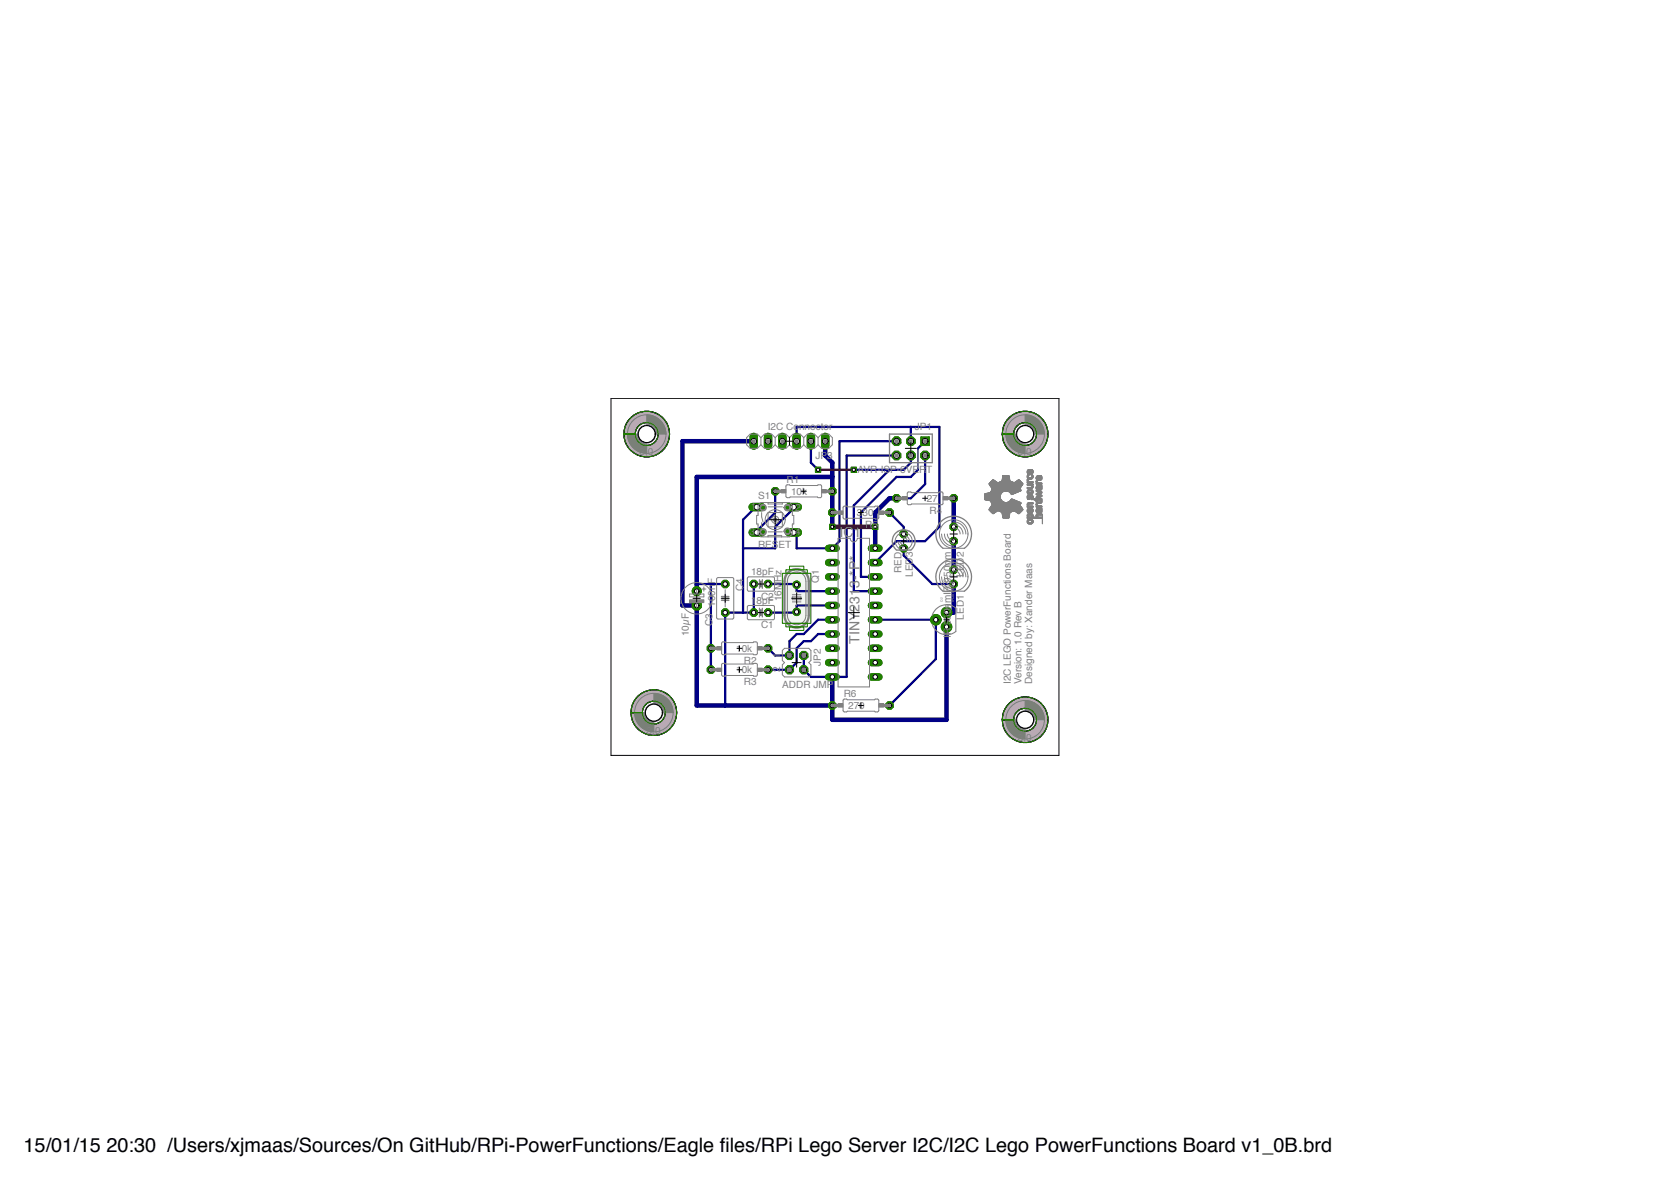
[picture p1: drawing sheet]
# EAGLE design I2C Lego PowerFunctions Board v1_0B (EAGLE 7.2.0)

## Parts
C1  18pF  C-EU025-025X050  [C025-025X050]
C2  18pF  C-EU025-025X050  [C025-025X050]
C3  10µF  CPOL-EUE2.5-6  [E2,5-6]
C4  100nF  C-EU050-030X075  [C050-030X075]
IC1  TINY2313-*P*  [DIL20]
JP1  AVR-ISP-6VERT  [AVR-ISP-6]
JP2  ADDR JMP  JP2Q  [JP2Q]
JP3  I2C Connector  PINHD-1X6  [1X06]
LED1  IR 950nm  LED5MM  [LED5MM]
LED2  IR 950nm  LED5MM  [LED5MM]
LED3  RED  LED3MM  [LED3MM]
Q1  16MHz  CRYSTALHC49S  [HC49/S]
Q2  MOSFET-NCHANNEL2N7000  [TO-92]
R1  10k  R-EU_0207_10  [0207/10]
R2  10k  R-EU_0207_10  [0207/10]
R3  10k  R-EU_0207_10  [0207/10]
R4  27  R-EU_0207_10  [0207/10]
R5  330  R-EU_0207_10  [0207/10]
R6  270  R-EU_0207_10  [0207/10]
S1  RESET  10-XX  [B3F-10XX]

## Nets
GND: C1.2 C2.2 C3.- C4.2 IC1.10(GND) JP1.6 JP2.3 JP2.4 JP3.6 Q2.1(S) R6.1 S1.2(S1)
I2CADDRH: IC1.7((INT1)PD3) JP2.2 R3.1
I2CADDRL: IC1.6((INT0)PD2) JP2.1 R2.1
MISO: IC1.18((MISO)PB6) JP1.1
MOSI: IC1.17((MOSI)PB5) JP1.4 JP3.2
N$9: R1.1 S1.3(P)
N$12: LED2.A R4.1
N$13: LED3.A R5.1
N$14: LED1.A LED2.K(C)
N$15: LED1.K(C) LED3.K(C) Q2.3(D)
N$17: IC1.15((OC1A)PB3) Q2.2(G) R6.2
RST: IC1.1(PA2(/RESET)) JP1.5 S1.4(P1)
SCL: IC1.19((UCSK)PB7) JP1.3 JP3.3
VCC: C3.+ C4.1 IC1.20(VCC) JP1.2 JP3.1 R1.2 R2.2 R3.2 R4.2 R5.2
XTAL1: C2.1 IC1.4(PA1(XTAL2)) Q1.1
XTAL2: C1.1 IC1.5(PA0(XTAL1)) Q1.2
Unconnected: IC1.2((RXD)PD0) IC1.3((TXD)PD1) IC1.8((T0)PD4) IC1.9((T1)PD5) IC1.11((ICP)PD6) IC1.12((AIN0)PB0) IC1.13((AIN1)PB1) IC1.14((OC0A)PB2) IC1.16((OC1B)PB4) JP3.4 JP3.5 S1.1(S)

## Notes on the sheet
- HV
- 5V  (HV)
- SDA (B1)
- SCL (B2)
- TXD (B3)
- RXD (B3)
- GND
- /Users/xjmaas/Downloads/OSHW_Logo.bmp
- B

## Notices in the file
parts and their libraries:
SparkFun-DiscreteSemi: Licensing: Creative Commons ShareAlike 4.0 International - https://creativecommons.org/licenses/by-sa/4.0
